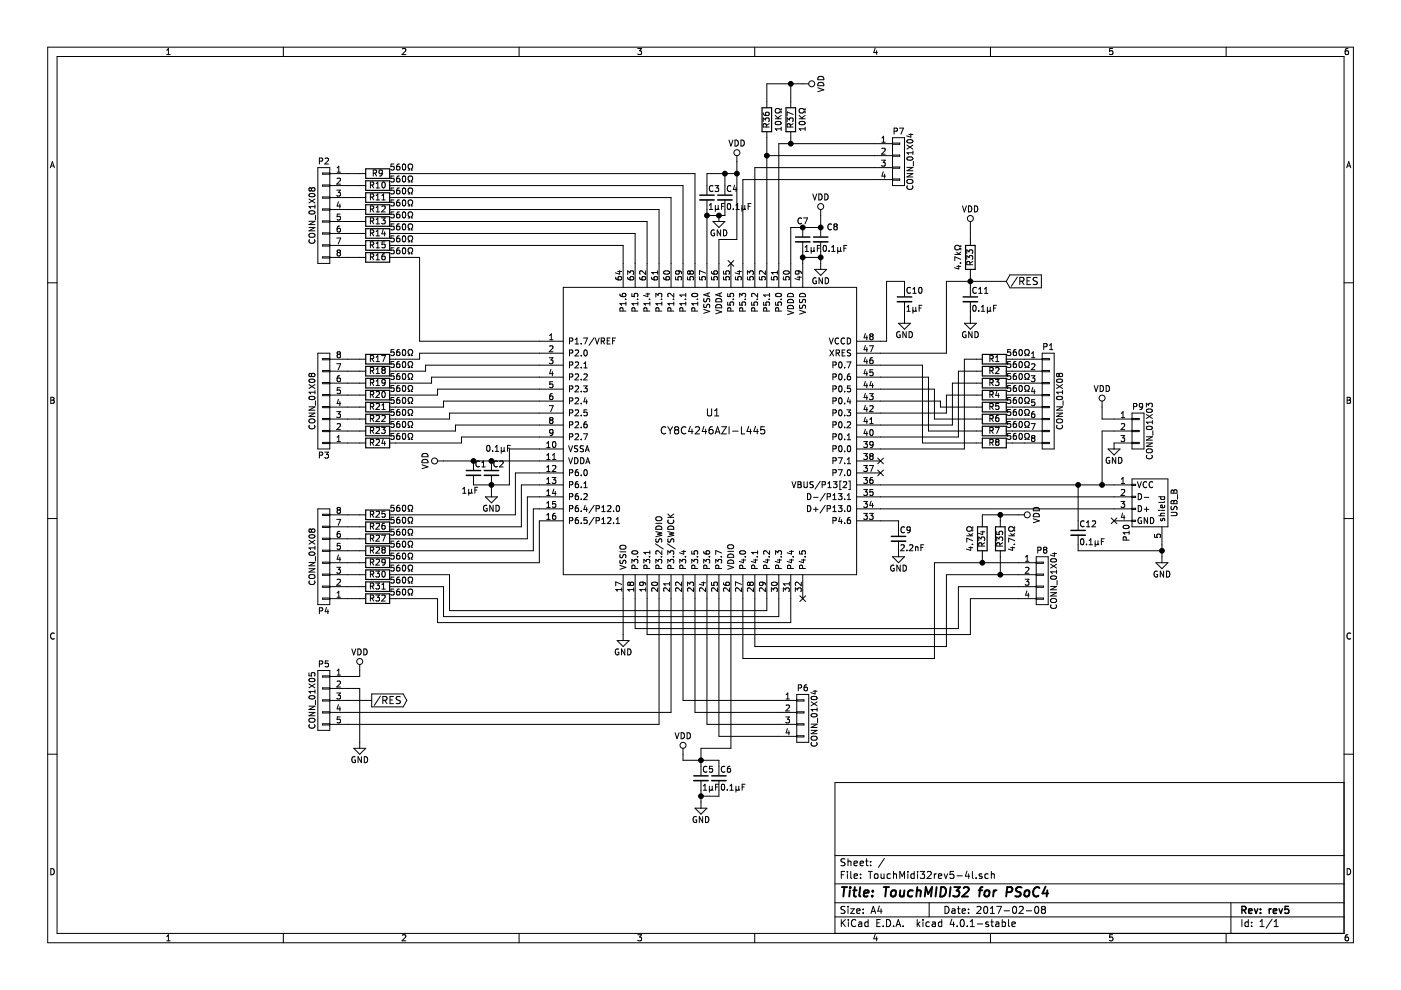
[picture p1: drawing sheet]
EESchema Schematic File Version 2
LIBS:power
LIBS:device
LIBS:transistors
LIBS:conn
LIBS:linear
LIBS:regul
LIBS:74xx
LIBS:cmos4000
LIBS:adc-dac
LIBS:memory
LIBS:xilinx
LIBS:microcontrollers
LIBS:dsp
LIBS:microchip
LIBS:analog_switches
LIBS:motorola
LIBS:texas
LIBS:intel
LIBS:audio
LIBS:interface
LIBS:digital-audio
LIBS:philips
LIBS:display
LIBS:cypress
LIBS:siliconi
LIBS:opto
LIBS:atmel
LIBS:contrib
LIBS:valves
LIBS:TouchMidi32rev5-4l-cache
EELAYER 25 0
EELAYER END
$Descr A4 11693 8268
encoding utf-8
Sheet 1 1
Title "TouchMIDI32 for PSoC4"
Date "2017-02-08"
Rev "rev5"
Comp ""
Comment1 ""
Comment2 ""
Comment3 ""
Comment4 ""
$EndDescr
$Comp
L CY8C4246AZI-L445 U1
U 1 1
P 5950 3600
F 0 "U1" H 5950 3750 60  0000 C CNN
F 1 "CY8C4246AZI-L445" H 5950 3600 60  0000 C CNN
F 2 "Housings_QFP:TQFP-64_10x10mm_Pitch0.5mm" H 5950 3600 60  0001 C CNN
F 3 "" H 5950 3600 60  0000 C CNN
	1    5950 3600
	1    0    0    -1  
$EndComp
$Comp
L CONN_01X08 P2
U 1 1
P 2700 1800
F 0 "P2" H 2700 2250 50  0000 C CNN
F 1 "CONN_01X08" V 2800 1800 50  0000 C CNN
F 2 "Pin_Headers:Pin_Header_Straight_1x08" H 2700 1800 50  0001 C CNN
F 3 "" H 2700 1800 50  0000 C CNN
	1    2700 1800
	-1   0    0    -1  
$EndComp
$Comp
L CONN_01X08 P1
U 1 1
P 8750 3350
F 0 "P1" H 8750 3800 50  0000 C CNN
F 1 "CONN_01X08" V 8850 3350 50  0000 C CNN
F 2 "Pin_Headers:Pin_Header_Straight_1x08" H 8750 3350 50  0001 C CNN
F 3 "" H 8750 3350 50  0000 C CNN
	1    8750 3350
	1    0    0    -1  
$EndComp
$Comp
L CONN_01X08 P3
U 1 1
P 2700 3350
F 0 "P3" H 2700 3800 50  0000 C CNN
F 1 "CONN_01X08" V 2800 3350 50  0000 C CNN
F 2 "Pin_Headers:Pin_Header_Straight_1x08" H 2700 3350 50  0001 C CNN
F 3 "" H 2700 3350 50  0000 C CNN
	1    2700 3350
	-1   0    0    1   
$EndComp
$Comp
L CONN_01X08 P4
U 1 1
P 2700 4650
F 0 "P4" H 2700 5100 50  0000 C CNN
F 1 "CONN_01X08" V 2800 4650 50  0000 C CNN
F 2 "Pin_Headers:Pin_Header_Straight_1x08" H 2700 4650 50  0001 C CNN
F 3 "" H 2700 4650 50  0000 C CNN
	1    2700 4650
	-1   0    0    1   
$EndComp
$Comp
L R R17
U 1 1
P 3150 3000
F 0 "R17" V 3150 3000 50  0000 C CNN
F 1 "560Ω" V 3100 3200 50  0000 C CNN
F 2 "Resistors_SMD:R_0603_HandSoldering" V 3080 3000 50  0001 C CNN
F 3 "" H 3150 3000 50  0000 C CNN
	1    3150 3000
	0    1    1    0   
$EndComp
$Comp
L R R18
U 1 1
P 3150 3100
F 0 "R18" V 3150 3100 50  0000 C CNN
F 1 "560Ω" V 3100 3300 50  0000 C CNN
F 2 "Resistors_SMD:R_0603_HandSoldering" V 3080 3100 50  0001 C CNN
F 3 "" H 3150 3100 50  0000 C CNN
	1    3150 3100
	0    1    1    0   
$EndComp
$Comp
L R R19
U 1 1
P 3150 3200
F 0 "R19" V 3150 3200 50  0000 C CNN
F 1 "560Ω" V 3100 3400 50  0000 C CNN
F 2 "Resistors_SMD:R_0603_HandSoldering" V 3080 3200 50  0001 C CNN
F 3 "" H 3150 3200 50  0000 C CNN
	1    3150 3200
	0    1    1    0   
$EndComp
$Comp
L R R20
U 1 1
P 3150 3300
F 0 "R20" V 3150 3300 50  0000 C CNN
F 1 "560Ω" V 3100 3500 50  0000 C CNN
F 2 "Resistors_SMD:R_0603_HandSoldering" V 3080 3300 50  0001 C CNN
F 3 "" H 3150 3300 50  0000 C CNN
	1    3150 3300
	0    1    1    0   
$EndComp
$Comp
L R R21
U 1 1
P 3150 3400
F 0 "R21" V 3150 3400 50  0000 C CNN
F 1 "560Ω" V 3100 3600 50  0000 C CNN
F 2 "Resistors_SMD:R_0603_HandSoldering" V 3080 3400 50  0001 C CNN
F 3 "" H 3150 3400 50  0000 C CNN
	1    3150 3400
	0    1    1    0   
$EndComp
$Comp
L R R22
U 1 1
P 3150 3500
F 0 "R22" V 3150 3500 50  0000 C CNN
F 1 "560Ω" V 3100 3700 50  0000 C CNN
F 2 "Resistors_SMD:R_0603_HandSoldering" V 3080 3500 50  0001 C CNN
F 3 "" H 3150 3500 50  0000 C CNN
	1    3150 3500
	0    1    1    0   
$EndComp
$Comp
L R R23
U 1 1
P 3150 3600
F 0 "R23" V 3150 3600 50  0000 C CNN
F 1 "560Ω" V 3100 3800 50  0000 C CNN
F 2 "Resistors_SMD:R_0603_HandSoldering" V 3080 3600 50  0001 C CNN
F 3 "" H 3150 3600 50  0000 C CNN
	1    3150 3600
	0    1    1    0   
$EndComp
$Comp
L R R24
U 1 1
P 3150 3700
F 0 "R24" V 3150 3700 50  0000 C CNN
F 1 "560Ω" V 3100 3900 50  0000 C CNN
F 2 "Resistors_SMD:R_0603_HandSoldering" V 3080 3700 50  0001 C CNN
F 3 "" H 3150 3700 50  0000 C CNN
	1    3150 3700
	0    1    1    0   
$EndComp
$Comp
L R R25
U 1 1
P 3150 4300
F 0 "R25" V 3150 4300 50  0000 C CNN
F 1 "560Ω" V 3100 4500 50  0000 C CNN
F 2 "Resistors_SMD:R_0603_HandSoldering" V 3080 4300 50  0001 C CNN
F 3 "" H 3150 4300 50  0000 C CNN
	1    3150 4300
	0    1    1    0   
$EndComp
$Comp
L R R26
U 1 1
P 3150 4400
F 0 "R26" V 3150 4400 50  0000 C CNN
F 1 "560Ω" V 3100 4600 50  0000 C CNN
F 2 "Resistors_SMD:R_0603_HandSoldering" V 3080 4400 50  0001 C CNN
F 3 "" H 3150 4400 50  0000 C CNN
	1    3150 4400
	0    1    1    0   
$EndComp
$Comp
L R R27
U 1 1
P 3150 4500
F 0 "R27" V 3150 4500 50  0000 C CNN
F 1 "560Ω" V 3100 4700 50  0000 C CNN
F 2 "Resistors_SMD:R_0603_HandSoldering" V 3080 4500 50  0001 C CNN
F 3 "" H 3150 4500 50  0000 C CNN
	1    3150 4500
	0    1    1    0   
$EndComp
$Comp
L R R28
U 1 1
P 3150 4600
F 0 "R28" V 3150 4600 50  0000 C CNN
F 1 "560Ω" V 3100 4800 50  0000 C CNN
F 2 "Resistors_SMD:R_0603_HandSoldering" V 3080 4600 50  0001 C CNN
F 3 "" H 3150 4600 50  0000 C CNN
	1    3150 4600
	0    1    1    0   
$EndComp
$Comp
L R R29
U 1 1
P 3150 4700
F 0 "R29" V 3150 4700 50  0000 C CNN
F 1 "560Ω" V 3100 4900 50  0000 C CNN
F 2 "Resistors_SMD:R_0603_HandSoldering" V 3080 4700 50  0001 C CNN
F 3 "" H 3150 4700 50  0000 C CNN
	1    3150 4700
	0    1    1    0   
$EndComp
$Comp
L R R30
U 1 1
P 3150 4800
F 0 "R30" V 3150 4800 50  0000 C CNN
F 1 "560Ω" V 3100 5000 50  0000 C CNN
F 2 "Resistors_SMD:R_0603_HandSoldering" V 3080 4800 50  0001 C CNN
F 3 "" H 3150 4800 50  0000 C CNN
	1    3150 4800
	0    1    1    0   
$EndComp
$Comp
L R R31
U 1 1
P 3150 4900
F 0 "R31" V 3150 4900 50  0000 C CNN
F 1 "560Ω" V 3100 5100 50  0000 C CNN
F 2 "Resistors_SMD:R_0603_HandSoldering" V 3080 4900 50  0001 C CNN
F 3 "" H 3150 4900 50  0000 C CNN
	1    3150 4900
	0    1    1    0   
$EndComp
$Comp
L R R32
U 1 1
P 3150 5000
F 0 "R32" V 3150 5000 50  0000 C CNN
F 1 "560Ω" V 3100 5200 50  0000 C CNN
F 2 "Resistors_SMD:R_0603_HandSoldering" V 3080 5000 50  0001 C CNN
F 3 "" H 3150 5000 50  0000 C CNN
	1    3150 5000
	0    1    1    0   
$EndComp
$Comp
L R R9
U 1 1
P 3150 1450
F 0 "R9" V 3150 1450 50  0000 C CNN
F 1 "560Ω" V 3100 1650 50  0000 C CNN
F 2 "Resistors_SMD:R_0603_HandSoldering" V 3080 1450 50  0001 C CNN
F 3 "" H 3150 1450 50  0000 C CNN
	1    3150 1450
	0    1    1    0   
$EndComp
$Comp
L R R10
U 1 1
P 3150 1550
F 0 "R10" V 3150 1550 50  0000 C CNN
F 1 "560Ω" V 3100 1750 50  0000 C CNN
F 2 "Resistors_SMD:R_0603_HandSoldering" V 3080 1550 50  0001 C CNN
F 3 "" H 3150 1550 50  0000 C CNN
	1    3150 1550
	0    1    1    0   
$EndComp
$Comp
L R R11
U 1 1
P 3150 1650
F 0 "R11" V 3150 1650 50  0000 C CNN
F 1 "560Ω" V 3100 1850 50  0000 C CNN
F 2 "Resistors_SMD:R_0603_HandSoldering" V 3080 1650 50  0001 C CNN
F 3 "" H 3150 1650 50  0000 C CNN
	1    3150 1650
	0    1    1    0   
$EndComp
$Comp
L R R12
U 1 1
P 3150 1750
F 0 "R12" V 3150 1750 50  0000 C CNN
F 1 "560Ω" V 3100 1950 50  0000 C CNN
F 2 "Resistors_SMD:R_0603_HandSoldering" V 3080 1750 50  0001 C CNN
F 3 "" H 3150 1750 50  0000 C CNN
	1    3150 1750
	0    1    1    0   
$EndComp
$Comp
L R R13
U 1 1
P 3150 1850
F 0 "R13" V 3150 1850 50  0000 C CNN
F 1 "560Ω" V 3100 2050 50  0000 C CNN
F 2 "Resistors_SMD:R_0603_HandSoldering" V 3080 1850 50  0001 C CNN
F 3 "" H 3150 1850 50  0000 C CNN
	1    3150 1850
	0    1    1    0   
$EndComp
$Comp
L R R14
U 1 1
P 3150 1950
F 0 "R14" V 3150 1950 50  0000 C CNN
F 1 "560Ω" V 3100 2150 50  0000 C CNN
F 2 "Resistors_SMD:R_0603_HandSoldering" V 3080 1950 50  0001 C CNN
F 3 "" H 3150 1950 50  0000 C CNN
	1    3150 1950
	0    1    1    0   
$EndComp
$Comp
L R R15
U 1 1
P 3150 2050
F 0 "R15" V 3150 2050 50  0000 C CNN
F 1 "560Ω" V 3100 2250 50  0000 C CNN
F 2 "Resistors_SMD:R_0603_HandSoldering" V 3080 2050 50  0001 C CNN
F 3 "" H 3150 2050 50  0000 C CNN
	1    3150 2050
	0    1    1    0   
$EndComp
$Comp
L R R16
U 1 1
P 3150 2150
F 0 "R16" V 3150 2150 50  0000 C CNN
F 1 "560Ω" V 3100 2350 50  0000 C CNN
F 2 "Resistors_SMD:R_0603_HandSoldering" V 3080 2150 50  0001 C CNN
F 3 "" H 3150 2150 50  0000 C CNN
	1    3150 2150
	0    1    1    0   
$EndComp
$Comp
L R R1
U 1 1
P 8300 3000
F 0 "R1" V 8300 3000 50  0000 C CNN
F 1 "560Ω" V 8250 3200 50  0000 C CNN
F 2 "Resistors_SMD:R_0603_HandSoldering" V 8230 3000 50  0001 C CNN
F 3 "" H 8300 3000 50  0000 C CNN
	1    8300 3000
	0    1    1    0   
$EndComp
$Comp
L R R2
U 1 1
P 8300 3100
F 0 "R2" V 8300 3100 50  0000 C CNN
F 1 "560Ω" V 8250 3300 50  0000 C CNN
F 2 "Resistors_SMD:R_0603_HandSoldering" V 8230 3100 50  0001 C CNN
F 3 "" H 8300 3100 50  0000 C CNN
	1    8300 3100
	0    1    1    0   
$EndComp
$Comp
L R R3
U 1 1
P 8300 3200
F 0 "R3" V 8300 3200 50  0000 C CNN
F 1 "560Ω" V 8250 3400 50  0000 C CNN
F 2 "Resistors_SMD:R_0603_HandSoldering" V 8230 3200 50  0001 C CNN
F 3 "" H 8300 3200 50  0000 C CNN
	1    8300 3200
	0    1    1    0   
$EndComp
$Comp
L R R4
U 1 1
P 8300 3300
F 0 "R4" V 8300 3300 50  0000 C CNN
F 1 "560Ω" V 8250 3500 50  0000 C CNN
F 2 "Resistors_SMD:R_0603_HandSoldering" V 8230 3300 50  0001 C CNN
F 3 "" H 8300 3300 50  0000 C CNN
	1    8300 3300
	0    1    1    0   
$EndComp
$Comp
L R R5
U 1 1
P 8300 3400
F 0 "R5" V 8300 3400 50  0000 C CNN
F 1 "560Ω" V 8250 3600 50  0000 C CNN
F 2 "Resistors_SMD:R_0603_HandSoldering" V 8230 3400 50  0001 C CNN
F 3 "" H 8300 3400 50  0000 C CNN
	1    8300 3400
	0    1    1    0   
$EndComp
$Comp
L R R6
U 1 1
P 8300 3500
F 0 "R6" V 8300 3500 50  0000 C CNN
F 1 "560Ω" V 8250 3700 50  0000 C CNN
F 2 "Resistors_SMD:R_0603_HandSoldering" V 8230 3500 50  0001 C CNN
F 3 "" H 8300 3500 50  0000 C CNN
	1    8300 3500
	0    1    1    0   
$EndComp
$Comp
L R R7
U 1 1
P 8300 3600
F 0 "R7" V 8300 3600 50  0000 C CNN
F 1 "560Ω" V 8250 3800 50  0000 C CNN
F 2 "Resistors_SMD:R_0603_HandSoldering" V 8230 3600 50  0001 C CNN
F 3 "" H 8300 3600 50  0000 C CNN
	1    8300 3600
	0    1    1    0   
$EndComp
$Comp
L R R8
U 1 1
P 8300 3700
F 0 "R8" V 8300 3700 50  0000 C CNN
F 1 "560Ω" V 8250 3900 50  0000 C CNN
F 2 "Resistors_SMD:R_0603_HandSoldering" V 8230 3700 50  0001 C CNN
F 3 "" H 8300 3700 50  0000 C CNN
	1    8300 3700
	0    1    1    0   
$EndComp
$Comp
L C_Small C9
U 1 1
P 7500 4500
F 0 "C9" H 7510 4570 50  0000 L CNN
F 1 "2.2nF" H 7510 4420 50  0000 L CNN
F 2 "Capacitors_SMD:C_0603_HandSoldering" H 7500 4500 50  0001 C CNN
F 3 "" H 7500 4500 50  0000 C CNN
	1    7500 4500
	1    0    0    -1  
$EndComp
$Comp
L GND #PWR01
U 1 1
P 7500 4600
F 0 "#PWR01" H 7500 4350 50  0001 C CNN
F 1 "GND" H 7500 4450 50  0000 C CNN
F 2 "" H 7500 4600 50  0000 C CNN
F 3 "" H 7500 4600 50  0000 C CNN
	1    7500 4600
	1    0    0    -1  
$EndComp
$Comp
L GND #PWR02
U 1 1
P 6850 2200
F 0 "#PWR02" H 6850 1950 50  0001 C CNN
F 1 "GND" H 6850 2050 50  0000 C CNN
F 2 "" H 6850 2200 50  0000 C CNN
F 3 "" H 6850 2200 50  0000 C CNN
	1    6850 2200
	1    0    0    -1  
$EndComp
NoConn ~ 9300 4350
$Comp
L GND #PWR03
U 1 1
P 9700 4650
F 0 "#PWR03" H 9700 4400 50  0001 C CNN
F 1 "GND" H 9700 4500 50  0000 C CNN
F 2 "" H 9700 4650 50  0000 C CNN
F 3 "" H 9700 4650 50  0000 C CNN
	1    9700 4650
	1    0    0    -1  
$EndComp
$Comp
L GND #PWR04
U 1 1
P 5200 5300
F 0 "#PWR04" H 5200 5050 50  0001 C CNN
F 1 "GND" H 5200 5150 50  0000 C CNN
F 2 "" H 5200 5300 50  0000 C CNN
F 3 "" H 5200 5300 50  0000 C CNN
	1    5200 5300
	1    0    0    -1  
$EndComp
$Comp
L GND #PWR05
U 1 1
P 4100 4100
F 0 "#PWR05" H 4100 3850 50  0001 C CNN
F 1 "GND" H 4100 3950 50  0000 C CNN
F 2 "" H 4100 4100 50  0000 C CNN
F 3 "" H 4100 4100 50  0000 C CNN
	1    4100 4100
	1    0    0    -1  
$EndComp
$Comp
L C_Small C2
U 1 1
P 4100 3950
F 0 "C2" H 4110 4020 50  0000 L CNN
F 1 "0.1μF" H 4050 4150 50  0000 L CNN
F 2 "Capacitors_SMD:C_0603_HandSoldering" H 4100 3950 50  0001 C CNN
F 3 "" H 4100 3950 50  0000 C CNN
	1    4100 3950
	1    0    0    -1  
$EndComp
$Comp
L C_Small C1
U 1 1
P 3950 3950
F 0 "C1" H 3960 4020 50  0000 L CNN
F 1 "1μF" H 3850 3800 50  0000 L CNN
F 2 "Capacitors_SMD:C_0603_HandSoldering" H 3950 3950 50  0001 C CNN
F 3 "" H 3950 3950 50  0000 C CNN
	1    3950 3950
	1    0    0    -1  
$EndComp
$Comp
L C_Small C7
U 1 1
P 6700 2000
F 0 "C7" H 6650 2150 50  0000 L CNN
F 1 "1μF" H 6710 1920 50  0000 L CNN
F 2 "Capacitors_SMD:C_0603_HandSoldering" H 6700 2000 50  0001 C CNN
F 3 "" H 6700 2000 50  0000 C CNN
	1    6700 2000
	1    0    0    -1  
$EndComp
$Comp
L C_Small C8
U 1 1
P 6850 2000
F 0 "C8" H 6900 2100 50  0000 L CNN
F 1 "0.1μF" H 6860 1920 50  0000 L CNN
F 2 "Capacitors_SMD:C_0603_HandSoldering" H 6850 2000 50  0001 C CNN
F 3 "" H 6850 2000 50  0000 C CNN
	1    6850 2000
	1    0    0    -1  
$EndComp
$Comp
L GND #PWR06
U 1 1
P 6000 1800
F 0 "#PWR06" H 6000 1550 50  0001 C CNN
F 1 "GND" H 6000 1650 50  0000 C CNN
F 2 "" H 6000 1800 50  0000 C CNN
F 3 "" H 6000 1800 50  0000 C CNN
	1    6000 1800
	1    0    0    -1  
$EndComp
$Comp
L C_Small C3
U 1 1
P 5900 1650
F 0 "C3" H 5910 1720 50  0000 L CNN
F 1 "1μF" H 5910 1570 50  0000 L CNN
F 2 "Capacitors_SMD:C_0603_HandSoldering" H 5900 1650 50  0001 C CNN
F 3 "" H 5900 1650 50  0000 C CNN
	1    5900 1650
	1    0    0    -1  
$EndComp
$Comp
L C_Small C4
U 1 1
P 6050 1650
F 0 "C4" H 6060 1720 50  0000 L CNN
F 1 "0.1μF" H 6060 1570 50  0000 L CNN
F 2 "Capacitors_SMD:C_0603_HandSoldering" H 6050 1650 50  0001 C CNN
F 3 "" H 6050 1650 50  0000 C CNN
	1    6050 1650
	1    0    0    -1  
$EndComp
$Comp
L VDD #PWR07
U 1 1
P 6850 1800
F 0 "#PWR07" H 6850 1650 50  0001 C CNN
F 1 "VDD" H 6850 1950 50  0000 C CNN
F 2 "" H 6850 1800 50  0000 C CNN
F 3 "" H 6850 1800 50  0000 C CNN
	1    6850 1800
	1    0    0    -1  
$EndComp
$Comp
L VDD #PWR08
U 1 1
P 6150 1350
F 0 "#PWR08" H 6150 1200 50  0001 C CNN
F 1 "VDD" H 6150 1500 50  0000 C CNN
F 2 "" H 6150 1350 50  0000 C CNN
F 3 "" H 6150 1350 50  0000 C CNN
	1    6150 1350
	1    0    0    -1  
$EndComp
$Comp
L VDD #PWR09
U 1 1
P 9200 3400
F 0 "#PWR09" H 9200 3250 50  0001 C CNN
F 1 "VDD" H 9200 3550 50  0000 C CNN
F 2 "" H 9200 3400 50  0000 C CNN
F 3 "" H 9200 3400 50  0000 C CNN
	1    9200 3400
	1    0    0    -1  
$EndComp
$Comp
L C_Small C12
U 1 1
P 9000 4450
F 0 "C12" H 9010 4520 50  0000 L CNN
F 1 "0.1μF" H 9010 4370 50  0000 L CNN
F 2 "Capacitors_SMD:C_0603_HandSoldering" H 9000 4450 50  0001 C CNN
F 3 "" H 9000 4450 50  0000 C CNN
	1    9000 4450
	1    0    0    -1  
$EndComp
$Comp
L VDD #PWR010
U 1 1
P 3700 3850
F 0 "#PWR010" H 3700 3700 50  0001 C CNN
F 1 "VDD" H 3700 4000 50  0000 C CNN
F 2 "" H 3700 3850 50  0000 C CNN
F 3 "" H 3700 3850 50  0000 C CNN
	1    3700 3850
	0    -1   -1   0   
$EndComp
$Comp
L C_Small C5
U 1 1
P 5850 6500
F 0 "C5" H 5860 6570 50  0000 L CNN
F 1 "1μF" H 5860 6420 50  0000 L CNN
F 2 "Capacitors_SMD:C_0603_HandSoldering" H 5850 6500 50  0001 C CNN
F 3 "" H 5850 6500 50  0000 C CNN
	1    5850 6500
	1    0    0    -1  
$EndComp
$Comp
L C_Small C6
U 1 1
P 6000 6500
F 0 "C6" H 6010 6570 50  0000 L CNN
F 1 "0.1μF" H 6010 6420 50  0000 L CNN
F 2 "Capacitors_SMD:C_0603_HandSoldering" H 6000 6500 50  0001 C CNN
F 3 "" H 6000 6500 50  0000 C CNN
	1    6000 6500
	1    0    0    -1  
$EndComp
$Comp
L GND #PWR011
U 1 1
P 5850 6700
F 0 "#PWR011" H 5850 6450 50  0001 C CNN
F 1 "GND" H 5850 6550 50  0000 C CNN
F 2 "" H 5850 6700 50  0000 C CNN
F 3 "" H 5850 6700 50  0000 C CNN
	1    5850 6700
	1    0    0    -1  
$EndComp
$Comp
L VDD #PWR012
U 1 1
P 5700 6300
F 0 "#PWR012" H 5700 6150 50  0001 C CNN
F 1 "VDD" H 5700 6450 50  0000 C CNN
F 2 "" H 5700 6300 50  0000 C CNN
F 3 "" H 5700 6300 50  0000 C CNN
	1    5700 6300
	1    0    0    -1  
$EndComp
$Comp
L C_Small C10
U 1 1
P 7550 2500
F 0 "C10" H 7560 2570 50  0000 L CNN
F 1 "1μF" H 7560 2420 50  0000 L CNN
F 2 "Capacitors_SMD:C_0603_HandSoldering" H 7550 2500 50  0001 C CNN
F 3 "" H 7550 2500 50  0000 C CNN
	1    7550 2500
	1    0    0    -1  
$EndComp
$Comp
L GND #PWR013
U 1 1
P 7550 2650
F 0 "#PWR013" H 7550 2400 50  0001 C CNN
F 1 "GND" H 7550 2500 50  0000 C CNN
F 2 "" H 7550 2650 50  0000 C CNN
F 3 "" H 7550 2650 50  0000 C CNN
	1    7550 2650
	1    0    0    -1  
$EndComp
$Comp
L C_Small C11
U 1 1
P 8100 2500
F 0 "C11" H 8110 2570 50  0000 L CNN
F 1 "0.1μF" H 8110 2420 50  0000 L CNN
F 2 "Capacitors_SMD:C_0603_HandSoldering" H 8100 2500 50  0001 C CNN
F 3 "" H 8100 2500 50  0000 C CNN
	1    8100 2500
	1    0    0    -1  
$EndComp
$Comp
L GND #PWR014
U 1 1
P 8100 2650
F 0 "#PWR014" H 8100 2400 50  0001 C CNN
F 1 "GND" H 8100 2500 50  0000 C CNN
F 2 "" H 8100 2650 50  0000 C CNN
F 3 "" H 8100 2650 50  0000 C CNN
	1    8100 2650
	1    0    0    -1  
$EndComp
$Comp
L R R33
U 1 1
P 8100 2150
F 0 "R33" V 8100 2150 50  0000 C CNN
F 1 "4.7kΩ" V 8000 2150 50  0000 C CNN
F 2 "Resistors_SMD:R_0603_HandSoldering" V 8030 2150 50  0001 C CNN
F 3 "" H 8100 2150 50  0000 C CNN
	1    8100 2150
	1    0    0    -1  
$EndComp
$Comp
L VDD #PWR015
U 1 1
P 8100 1900
F 0 "#PWR015" H 8100 1750 50  0001 C CNN
F 1 "VDD" H 8100 2050 50  0000 C CNN
F 2 "" H 8100 1900 50  0000 C CNN
F 3 "" H 8100 1900 50  0000 C CNN
	1    8100 1900
	1    0    0    -1  
$EndComp
$Comp
L CONN_01X05 P5
U 1 1
P 2700 5850
F 0 "P5" H 2700 6150 50  0000 C CNN
F 1 "CONN_01X05" V 2800 5850 50  0000 C CNN
F 2 "Pin_Headers:Pin_Header_Straight_1x05" H 2700 5850 50  0001 C CNN
F 3 "" H 2700 5850 50  0000 C CNN
	1    2700 5850
	-1   0    0    -1  
$EndComp
Text GLabel 8400 2350 2    60   Input ~ 0
/RES
Text GLabel 3100 5850 2    60   Output ~ 0
/RES
$Comp
L GND #PWR016
U 1 1
P 3000 6200
F 0 "#PWR016" H 3000 5950 50  0001 C CNN
F 1 "GND" H 3000 6050 50  0000 C CNN
F 2 "" H 3000 6200 50  0000 C CNN
F 3 "" H 3000 6200 50  0000 C CNN
	1    3000 6200
	1    0    0    -1  
$EndComp
$Comp
L VDD #PWR017
U 1 1
P 3000 5600
F 0 "#PWR017" H 3000 5450 50  0001 C CNN
F 1 "VDD" H 3000 5750 50  0000 C CNN
F 2 "" H 3000 5600 50  0000 C CNN
F 3 "" H 3000 5600 50  0000 C CNN
	1    3000 5600
	1    0    0    -1  
$EndComp
$Comp
L CONN_01X04 P8
U 1 1
P 8700 4850
F 0 "P8" H 8700 5100 50  0000 C CNN
F 1 "CONN_01X04" V 8800 4850 50  0000 C CNN
F 2 "Pin_Headers:Pin_Header_Straight_1x04" H 8700 4850 50  0001 C CNN
F 3 "" H 8700 4850 50  0000 C CNN
	1    8700 4850
	1    0    0    -1  
$EndComp
$Comp
L CONN_01X04 P6
U 1 1
P 6700 6000
F 0 "P6" H 6700 6250 50  0000 C CNN
F 1 "CONN_01X04" V 6800 6000 50  0000 C CNN
F 2 "Pin_Headers:Pin_Header_Straight_1x04" H 6700 6000 50  0001 C CNN
F 3 "" H 6700 6000 50  0000 C CNN
	1    6700 6000
	1    0    0    -1  
$EndComp
$Comp
L CONN_01X04 P7
U 1 1
P 7500 1350
F 0 "P7" H 7500 1600 50  0000 C CNN
F 1 "CONN_01X04" V 7600 1350 50  0000 C CNN
F 2 "Pin_Headers:Pin_Header_Straight_1x04" H 7500 1350 50  0001 C CNN
F 3 "" H 7500 1350 50  0000 C CNN
	1    7500 1350
	1    0    0    -1  
$EndComp
NoConn ~ 6100 2200
Wire Wire Line
	3500 3000 3500 2950
Wire Wire Line
	3500 2950 4500 2950
Wire Wire Line
	3550 3100 3550 3050
Wire Wire Line
	3550 3050 4500 3050
Wire Wire Line
	2900 3000 3000 3000
Wire Wire Line
	3300 3000 3500 3000
Wire Wire Line
	2900 3100 3000 3100
Wire Wire Line
	3300 3100 3550 3100
Wire Wire Line
	2900 3200 3000 3200
Wire Wire Line
	2900 3300 3000 3300
Wire Wire Line
	2900 3400 3000 3400
Wire Wire Line
	2900 3500 3000 3500
Wire Wire Line
	2900 3600 3000 3600
Wire Wire Line
	2900 3700 3000 3700
Wire Wire Line
	2900 4300 3000 4300
Wire Wire Line
	3300 3200 3600 3200
Wire Wire Line
	3600 3200 3600 3150
Wire Wire Line
	3600 3150 4500 3150
Wire Wire Line
	3300 3300 3650 3300
Wire Wire Line
	3650 3300 3650 3250
Wire Wire Line
	3650 3250 4500 3250
Wire Wire Line
	3300 3400 3700 3400
Wire Wire Line
	3700 3400 3700 3350
Wire Wire Line
	3700 3350 4500 3350
Wire Wire Line
	4500 3450 3750 3450
Wire Wire Line
	3750 3450 3750 3500
Wire Wire Line
	3750 3500 3300 3500
Wire Wire Line
	3300 3600 3800 3600
Wire Wire Line
	3800 3600 3800 3550
Wire Wire Line
	3800 3550 4500 3550
Wire Wire Line
	3850 3650 4500 3650
Wire Wire Line
	3850 3650 3850 3700
Wire Wire Line
	3850 3700 3300 3700
Wire Wire Line
	2900 4400 3000 4400
Wire Wire Line
	2900 4500 3000 4500
Wire Wire Line
	2900 4600 3000 4600
Wire Wire Line
	2900 4700 3000 4700
Wire Wire Line
	2900 4800 3000 4800
Wire Wire Line
	2900 4900 3000 4900
Wire Wire Line
	2900 5000 3000 5000
Wire Wire Line
	3300 4300 4300 4300
Wire Wire Line
	3300 4400 4350 4400
Wire Wire Line
	3300 4500 4400 4500
Wire Wire Line
	3300 4600 4450 4600
Wire Wire Line
	3300 4700 4500 4700
Wire Wire Line
	3750 5100 6400 5100
Wire Wire Line
	3750 5100 3750 4800
Wire Wire Line
	3750 4800 3300 4800
Wire Wire Line
	3300 4900 3700 4900
Wire Wire Line
	3700 4900 3700 5150
Wire Wire Line
	3700 5150 6500 5150
Wire Wire Line
	3650 5200 3650 5000
Wire Wire Line
	3650 5000 3300 5000
Wire Wire Line
	2900 1450 3000 1450
Wire Wire Line
	2900 1550 3000 1550
Wire Wire Line
	2900 1650 3000 1650
Wire Wire Line
	2900 1750 3000 1750
Wire Wire Line
	2900 1850 3000 1850
Wire Wire Line
	2900 1950 3000 1950
Wire Wire Line
	2900 2050 3000 2050
Wire Wire Line
	2900 2150 3000 2150
Wire Wire Line
	4500 2850 3500 2850
Wire Wire Line
	3500 2850 3500 2150
Wire Wire Line
	3500 2150 3300 2150
Wire Wire Line
	3300 2050 5200 2050
Wire Wire Line
	5200 2050 5200 2200
Wire Wire Line
	5300 2200 5300 1950
Wire Wire Line
	5300 1950 3300 1950
Wire Wire Line
	3300 1850 5400 1850
Wire Wire Line
	5400 1850 5400 2200
Wire Wire Line
	5500 2200 5500 1750
Wire Wire Line
	5500 1750 3300 1750
Wire Wire Line
	3300 1650 5600 1650
Wire Wire Line
	5600 1650 5600 2200
Wire Wire Line
	5700 2200 5700 1550
Wire Wire Line
	5700 1550 3300 1550
Wire Wire Line
	3300 1450 5800 1450
Wire Wire Line
	5800 1450 5800 2200
Wire Wire Line
	8450 3000 8550 3000
Wire Wire Line
	8450 3100 8550 3100
Wire Wire Line
	8450 3200 8550 3200
Wire Wire Line
	8450 3300 8550 3300
Wire Wire Line
	8450 3400 8550 3400
Wire Wire Line
	8450 3500 8550 3500
Wire Wire Line
	8450 3600 8550 3600
Wire Wire Line
	8450 3700 8550 3700
Wire Wire Line
	7350 3750 8050 3750
Wire Wire Line
	8050 3750 8050 3000
Wire Wire Line
	8050 3000 8150 3000
Wire Wire Line
	7350 3650 8000 3650
Wire Wire Line
	8000 3650 8000 3100
Wire Wire Line
	8000 3100 8150 3100
Wire Wire Line
	7350 3550 7950 3550
Wire Wire Line
	7950 3550 7950 3200
Wire Wire Line
	7950 3200 8150 3200
Wire Wire Line
	7350 3450 7900 3450
Wire Wire Line
	7900 3450 7900 3300
Wire Wire Line
	7900 3300 8150 3300
Wire Wire Line
	7350 3350 7850 3350
Wire Wire Line
	7850 3350 7850 3400
Wire Wire Line
	7850 3400 8150 3400
Wire Wire Line
	7350 3250 7800 3250
Wire Wire Line
	7800 3250 7800 3500
Wire Wire Line
	7800 3500 8150 3500
Wire Wire Line
	7350 3150 7750 3150
Wire Wire Line
	7750 3150 7750 3600
Wire Wire Line
	7750 3600 8150 3600
Wire Wire Line
	7350 3050 7700 3050
Wire Wire Line
	7700 3050 7700 3700
Wire Wire Line
	7700 3700 8150 3700
Wire Wire Line
	7350 4350 7500 4350
Wire Wire Line
	7500 4350 7500 4400
Wire Wire Line
	6700 2100 6700 2200
Wire Wire Line
	9300 4150 7350 4150
Wire Wire Line
	7350 4250 9300 4250
Wire Wire Line
	5200 5000 5200 5300
Wire Wire Line
	4250 3750 4500 3750
Wire Wire Line
	4500 3950 4300 3950
Wire Wire Line
	4300 3950 4300 4300
Wire Wire Line
	4350 4400 4350 4050
Wire Wire Line
	4350 4050 4500 4050
Wire Wire Line
	4500 4150 4400 4150
Wire Wire Line
	4400 4150 4400 4500
Wire Wire Line
	4450 4600 4450 4250
Wire Wire Line
	4450 4250 4500 4250
Wire Wire Line
	4500 4700 4500 4350
Wire Wire Line
	3700 3850 4500 3850
Connection ~ 4100 3850
Wire Wire Line
	3950 4050 4250 4050
Wire Wire Line
	4250 4050 4250 3750
Connection ~ 4100 4050
Wire Wire Line
	6600 2200 6600 1900
Wire Wire Line
	6600 1900 6850 1900
Connection ~ 6700 1900
Wire Wire Line
	6850 2100 6850 2200
Wire Wire Line
	6850 2150 6700 2150
Connection ~ 6700 2150
Connection ~ 6850 2150
Wire Wire Line
	5900 1750 5900 2200
Wire Wire Line
	5900 1800 6050 1800
Connection ~ 5900 1800
Wire Wire Line
	6050 1800 6050 1750
Connection ~ 6000 1800
Wire Wire Line
	5900 1550 5900 1450
Wire Wire Line
	5900 1450 6150 1450
Wire Wire Line
	6050 1450 6050 1550
Wire Wire Line
	6150 1350 6150 2000
Wire Wire Line
	6150 2000 6000 2000
Wire Wire Line
	6000 2000 6000 2200
Connection ~ 6050 1450
Wire Wire Line
	6850 1900 6850 1800
Connection ~ 6150 1450
Wire Wire Line
	7350 4050 9300 4050
Wire Wire Line
	9200 4050 9200 3600
Wire Wire Line
	9200 3600 9300 3600
Wire Wire Line
	9200 3400 9200 3500
Wire Wire Line
	9200 3500 9300 3500
Wire Wire Line
	9000 4050 9000 4350
Connection ~ 9200 4050
Connection ~ 6850 1900
Connection ~ 3950 3850
Wire Wire Line
	5700 6350 6000 6350
Wire Wire Line
	6000 6350 6000 6400
Connection ~ 5850 6350
Wire Wire Line
	5850 6600 5850 6700
Wire Wire Line
	6000 6650 6000 6600
Wire Wire Line
	6000 6650 5850 6650
Connection ~ 5850 6650
Connection ~ 9000 4050
Wire Wire Line
	7350 2850 7400 2850
Wire Wire Line
	7400 2850 7400 2350
Wire Wire Line
	7400 2350 7550 2350
Wire Wire Line
	7550 2350 7550 2400
Wire Wire Line
	7550 2600 7550 2650
Wire Wire Line
	7350 2950 7900 2950
Wire Wire Line
	7900 2950 7900 2350
Wire Wire Line
	7900 2350 8400 2350
Wire Wire Line
	8100 2300 8100 2400
Wire Wire Line
	8100 2600 8100 2650
Wire Wire Line
	8100 1900 8100 2000
Connection ~ 8100 2350
Wire Wire Line
	2900 5850 3100 5850
Wire Wire Line
	2900 5950 5600 5950
Wire Wire Line
	5600 5950 5600 5000
Wire Wire Line
	2900 6050 5500 6050
Wire Wire Line
	5500 6050 5500 5000
Wire Wire Line
	2900 5750 3000 5750
Wire Wire Line
	3000 5750 3000 6200
Wire Wire Line
	2900 5650 3000 5650
Wire Wire Line
	3000 5650 3000 5600
Wire Wire Line
	6500 2200 6500 1200
Wire Wire Line
	6500 1200 7300 1200
Wire Wire Line
	6400 1150 6400 2200
Wire Wire Line
	6400 1300 7300 1300
Wire Wire Line
	6300 2200 6300 1400
Wire Wire Line
	6300 1400 7300 1400
Wire Wire Line
	6200 2200 6200 1500
Wire Wire Line
	6200 1500 7300 1500
Wire Wire Line
	3650 5200 6600 5200
Wire Wire Line
	5700 6300 5700 6350
Wire Wire Line
	7800 4700 8500 4700
Wire Wire Line
	7900 4800 8500 4800
Wire Wire Line
	5300 5000 5300 5250
Wire Wire Line
	5300 5250 8000 5250
Wire Wire Line
	8000 5250 8000 4900
Wire Wire Line
	8000 4900 8500 4900
Wire Wire Line
	5400 5000 5400 5300
Wire Wire Line
	8100 5300 8100 5000
Wire Wire Line
	8100 5000 8500 5000
Wire Wire Line
	5700 5000 5700 5850
Wire Wire Line
	5700 5850 6500 5850
Wire Wire Line
	5800 5000 5800 5950
Wire Wire Line
	5800 5950 6500 5950
Wire Wire Line
	5900 5000 5900 6050
Wire Wire Line
	5900 6050 6500 6050
Wire Wire Line
	6000 5000 6000 6150
Wire Wire Line
	6000 6150 6500 6150
NoConn ~ 6700 5000
$Comp
L R R34
U 1 1
P 8200 4500
F 0 "R34" V 8200 4500 50  0000 C CNN
F 1 "4.7kΩ" V 8100 4500 50  0000 C CNN
F 2 "Resistors_SMD:R_0603_HandSoldering" V 8130 4500 50  0001 C CNN
F 3 "" H 8200 4500 50  0000 C CNN
	1    8200 4500
	1    0    0    -1  
$EndComp
$Comp
L R R35
U 1 1
P 8350 4500
F 0 "R35" V 8350 4500 50  0000 C CNN
F 1 "4.7kΩ" V 8450 4500 50  0000 C CNN
F 2 "Resistors_SMD:R_0603_HandSoldering" V 8280 4500 50  0001 C CNN
F 3 "" H 8350 4500 50  0000 C CNN
	1    8350 4500
	1    0    0    -1  
$EndComp
Wire Wire Line
	8200 4650 8200 4700
Connection ~ 8200 4700
Wire Wire Line
	8350 4650 8350 4800
Connection ~ 8350 4800
$Comp
L VDD #PWR018
U 1 1
P 8500 4300
F 0 "#PWR018" H 8500 4150 50  0001 C CNN
F 1 "VDD" H 8500 4450 50  0000 C CNN
F 2 "" H 8500 4300 50  0000 C CNN
F 3 "" H 8500 4300 50  0000 C CNN
	1    8500 4300
	0    1    1    0   
$EndComp
Wire Wire Line
	8200 4300 8500 4300
Wire Wire Line
	8200 4300 8200 4350
Wire Wire Line
	8350 4350 8350 4300
Connection ~ 8350 4300
$Comp
L CONN_01X03 P9
U 1 1
P 9500 3600
F 0 "P9" H 9500 3800 50  0000 C CNN
F 1 "CONN_01X03" V 9600 3600 50  0000 C CNN
F 2 "Pin_Headers:Pin_Header_Straight_1x03" H 9500 3600 50  0001 C CNN
F 3 "" H 9500 3600 50  0000 C CNN
	1    9500 3600
	1    0    0    -1  
$EndComp
$Comp
L GND #PWR019
U 1 1
P 9300 3700
F 0 "#PWR019" H 9300 3450 50  0001 C CNN
F 1 "GND" H 9300 3550 50  0000 C CNN
F 2 "" H 9300 3700 50  0000 C CNN
F 3 "" H 9300 3700 50  0000 C CNN
	1    9300 3700
	1    0    0    -1  
$EndComp
$Comp
L USB_B P10
U 1 1
P 9600 4250
F 0 "P10" H 9800 4050 50  0000 C CNN
F 1 "USB_B" H 9550 4450 50  0000 C CNN
F 2 "Connect:USB_Micro-B(molex)" V 9550 4150 50  0001 C CNN
F 3 "" V 9550 4150 50  0000 C CNN
	1    9600 4250
	0    1    1    0   
$EndComp
Wire Wire Line
	9700 4550 9700 4650
Wire Wire Line
	9000 4600 9000 4550
Wire Wire Line
	9700 4600 9000 4600
Connection ~ 9700 4600
Wire Wire Line
	4100 4100 4100 4050
$Comp
L R R36
U 1 1
P 6400 1000
F 0 "R36" V 6400 1000 50  0000 C CNN
F 1 "10KΩ" V 6500 1000 50  0000 C CNN
F 2 "Resistors_SMD:R_0603_HandSoldering" V 6330 1000 50  0001 C CNN
F 3 "" H 6400 1000 50  0000 C CNN
	1    6400 1000
	1    0    0    -1  
$EndComp
$Comp
L R R37
U 1 1
P 6600 1000
F 0 "R37" V 6600 1000 50  0000 C CNN
F 1 "10KΩ" V 6700 1000 50  0000 C CNN
F 2 "Resistors_SMD:R_0603_HandSoldering" V 6530 1000 50  0001 C CNN
F 3 "" H 6600 1000 50  0000 C CNN
	1    6600 1000
	1    0    0    -1  
$EndComp
$Comp
L VDD #PWR020
U 1 1
P 6700 700
F 0 "#PWR020" H 6700 550 50  0001 C CNN
F 1 "VDD" H 6700 850 50  0000 C CNN
F 2 "" H 6700 700 50  0000 C CNN
F 3 "" H 6700 700 50  0000 C CNN
	1    6700 700 
	0    1    1    0   
$EndComp
Wire Wire Line
	6100 5000 6100 6250
Wire Wire Line
	6100 6250 5850 6250
Wire Wire Line
	5850 6250 5850 6400
Wire Wire Line
	5400 5300 8100 5300
Wire Wire Line
	6600 1150 6600 1200
Connection ~ 6600 1200
Connection ~ 6400 1300
Wire Wire Line
	6400 850  6400 700 
Wire Wire Line
	6400 700  6700 700 
Wire Wire Line
	6600 850  6600 700 
Connection ~ 6600 700 
Wire Wire Line
	6600 5200 6600 5000
Wire Wire Line
	6500 5150 6500 5000
Wire Wire Line
	6400 5100 6400 5000
Wire Wire Line
	6200 5000 6200 5500
Wire Wire Line
	6200 5500 7800 5500
Wire Wire Line
	7800 5500 7800 4700
Wire Wire Line
	6300 5000 6300 5400
Wire Wire Line
	6300 5400 7900 5400
Wire Wire Line
	7900 5400 7900 4800
NoConn ~ 7350 3850
NoConn ~ 7350 3950
$EndSCHEMATC
